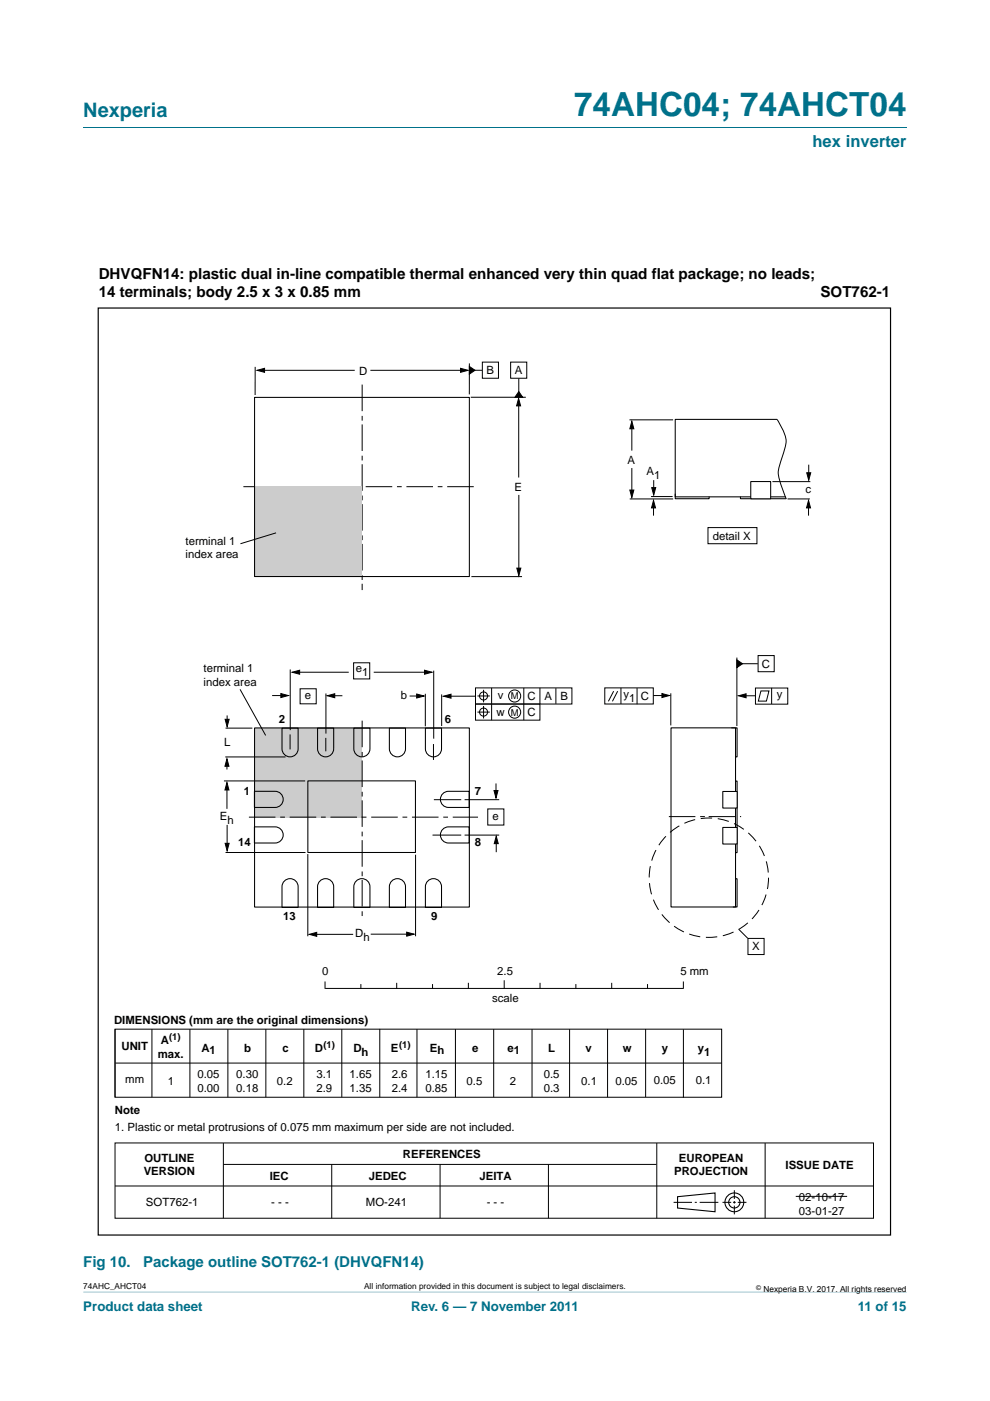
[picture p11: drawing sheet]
<svg xmlns="http://www.w3.org/2000/svg" width="210mm" height="297mm" viewBox="0 0 210 297" stroke-linecap="round" stroke-linejoin="round" font-family="sans-serif">
<path d="M17.7 273.9l174.6 .1z" fill="#00718a"/>
<path d="M17.7 27h174.6" fill="none" stroke="#00718a" stroke-width=".21"/>
<path d="M54 154.4h22.8v18.9h-22.8z" fill="#ccc"/>
<g fill="none" stroke="#000" stroke-width=".21">
<path d="M54.1 77.8v6M55.6 78.5h19.6M78.6 78.5h19.6M99.6 77l-.1 6.6M100.1 78.5h2.2M102.3 76.8h3.4v3.4h-3.4zM108.3 76.8h3.4v3.4h-3.4zM99.8 84.2h11.7M110 85.5v15.7M110 80.2v3.5M133.5 89h9.3M134 90.3v5.2"/>
<path d="M134 99.2v5.2M164.8 88.9l.8 1.3a5.7 5.7 0 0 1 .6 5.8l-.6 1.9a5.6 5.6 0 0 0 0 4.7l1.1 3.1M171.5 98.5v2.3M110 104.9v15.9M133.6 105.8h9.2M138.1 105.3h4.6M138.6 107.1v2.2M138.7 101.8v2.1M150.2 111.9h10.3v3.4h-10.3zM163.8 102.1h8.1M167 105.8h4.8M171.5 107.1v2.2"/>
<path d="M100 122.3h10.7M156.3 139.4v14.5M160.8 139h3.4v3.4h-3.4zM47.8 154.4h5.7M48.2 151.7v1.6M50.9 146.2l5.4 9.7M57.7 147.5h2.7M61.5 155.7v3.2M61.6 141.9v12.9M62.9 142.5h11.1M63.7 146h3.4v3.2h-3.4zM69.1 147v8.5"/>
<path d="M70.2 147.5h2.4M75 140.5h3.4v3.4h-3.4zM79.3 142.5h11M86.9 147.6h2.1M90.2 147.1v6.9M91.9 157.8v3.3M92 142.2v14.4M93.7 147.2v6.7M94.6 147.6h6.2M100.9 145.8h20.4v3.5h-20.4zM100.9 149.3h13.6v3.4h-13.6zM101.3 147.6h2.6"/>
<path d="M101.3 151h2.6M102.6 146.3v2.6M102.6 149.7v2.6M104.3 145.8v6.9M111.1 145.9v6.8M114.5 145.8v3.5M117.9 145.9v3.3M128.3 145.8h10.3v3.5h-10.3zM130.2 146.5l-1.2 2.2M131 146.5l-1.1 2.2M131.7 145.8v3.5M135.1 145.9v3.4"/>
<path d="M138.6 147.5h2.4M142.3 147v6.8M156.8 140.7h3.9M157.1 147.5h3.1M160.2 145.9h6.9v3.4h-6.9zM161.4 146.5h1.7l-.5 2.1h-1.8zM163.7 145.8v3.5M47.5 165.6h17.2M47.8 160.5h12.8M48.1 161.6v1.5M48.1 166.7v4.8M48.2 174.9v4.7"/>
<path d="M91.7 177.1h6.1M92 169.5h5.8M98.5 169.5h7.4M98.5 177.1h7.4M103.5 171.5h3.4v3.4h-3.4zM105.2 166.1v2.6M105.3 178.2v2.5M47.8 180.7h17M65.3 181.1v17.4M66.3 198.1h8.6M78.6 198.1h8.4M88.1 181.2v17.3"/>
<path d="M156.7 197l1.9 1.9M158.6 199h3.5v3.4h-3.5zM24.4 218.2v14.4M24.4 218.2h128.7v14.4h-128.7zM32.2 218.2v14.4M40.3 218.2v14.4M48.3 218.2v14.4M56.4 218.2v14.4M64.4 218.2v14.4M68.9 208.2v1.3M72.5 218.2v14.4M76.5 208.7v.8"/>
<path d="M80.6 218.2v14.4M84.1 208.5v1M88.4 218.2v14.4M91.7 208.7v.8M96.6 218.2v14.4M99.3 208.5v1M104.7 218.2v14.4M106.9 207.9v1.6M112.8 218.2v14.4M114.5 208.5v1M120.8 218.2v14.4M122.1 208.7v.8"/>
<path d="M128.9 218.2v14.4M129.7 208.5v1M136.9 218.2v14.4M137.3 208.7v.8M144.9 208.2v1.4h-75.9M145 218.3v14.4M24.5 225.4h128.6M24.4 242.3h160.9v16h-160.9zM24.4 251.5h160.9M47.4 242.4v15.9M47.4 246.9h91.8M70.4 246.9v11.4"/>
<path d="M93.3 246.9v11.4M116.3 246.9v11.4M139.3 242.4v15.9M142.9 254.9h3.9M147.4 254.9h.4M148.4 254.9h4M153.2 254.9h1.9M155.5 254.9h.5M155.8 252.4v1.8M155.8 254.7v.5M155.8 255.6v1.9M156.5 254.9h1.8"/>
<path d="M162.3 242.4v15.9"/>
<circle cx="102.6" cy="147.6" r=".86"/>
<circle cx="102.6" cy="151" r=".86"/>
<circle cx="109.2" cy="147.6" r="1.28"/>
<circle cx="109.2" cy="151" r="1.28"/>
<circle cx="76.7" cy="173.3" r="0"/>
</g>
<g fill="none" stroke="#000" stroke-width=".23">
<path d="M143.7 253.7l8-.8v4l-8-.8z"/>
<circle cx="155.8" cy="254.9" r="1.99"/>
<circle cx="155.8" cy="254.9" r="1.2"/>
</g>
<path d="M20.8 65.3h168.1v196.6h-168.1z" fill="none" stroke="#000" stroke-width=".25"/>
<g fill="#000" stroke="#000" stroke-width=".21">
<path d="M54.5 78.5l1.6-.4v.8zM97.7 78.1l1.6 .4-1.6 .4zM99.5 77.7l1.2 .8-1.2 .8zM110 83l.9 1.2h-1.7zM110 84.5l.4 1.6h-.8zM134 89.3l.4 1.6h-.8zM133.6 103.9h.8l-.4 1.6zM138.6 106.1l.4 1.6h-.8zM138.2 103.4h.9l-.4 1.6zM171.5 106.1l.4 1.6h-.8zM171.1 100.2h.9l-.5 1.6zM109.6 120.5h.9l-.5 1.5z"/>
<path d="M156.3 139.9l1.2 .8-1.2 .8zM47.7 152.5h.9l-.4 1.6zM59.6 147l1.6 .5-1.6 .4zM62 142.5l1.6-.4v.9zM69.4 147.5l1.6-.4v.8zM88.4 147.1l1.6 .5-1.6 .4zM90 142.1l1.6 .4-1.6 .5zM94.1 147.6l1.6-.4v.8zM140.4 147l1.6 .5-1.6 .4zM156.7 147.5l1.5-.4v.8zM47.7 178.8h.9l-.4 1.6zM48.1 160.9l.5 1.6h-.9z"/>
<path d="M48.1 165.9l.5 1.6h-.9zM104.8 167.6h.8l-.4 1.6zM105.3 177.3l.4 1.6h-.9zM65.6 198.1l1.6-.4v.8zM86.3 197.6l1.5 .5-1.5 .4z"/>
</g>
<path d="M51.6 103.2h49.4M52.8 173.2h48.6" fill="none" stroke="#000" stroke-width=".21" stroke-dasharray="5.6 1 1 1" stroke-linecap="butt"/>
<path d="M76.8 81.5v43.6M76.8 152.8v42M141.9 173.1h15.3" fill="none" stroke="#000" stroke-width=".21" stroke-dasharray="5.6 1 1 .8" stroke-linecap="butt"/>
<circle cx="150.3" cy="186.1" r="12.7" fill="none" stroke="#000" stroke-width=".21" stroke-dasharray="2.4 1.2" stroke-linecap="butt"/>
<path d="M54 154.3h45.6v38h-45.6z" fill="none" stroke="#000" stroke-width=".22"/>
<path d="M54 103.2h22.8v19.1h-22.8z" fill="#ccc"/>
<g fill="none" stroke="#000" stroke-width=".22">
<path d="M54 84.3h45.6v37.9h-45.6zM59.8 154.4h3.4v4.4a1.71 1.71 0 0 1-1.7 1.7 1.71 1.71 0 0 1-1.7-1.7zM67.4 154.4h3.4v4.4a1.71 1.71 0 0 1-1.7 1.7 1.71 1.71 0 0 1-1.7-1.7zM75 154.4h3.5v4.4a1.71 1.71 0 0 1-1.7 1.7 1.71 1.71 0 0 1-1.8-1.7zM82.6 154.4h3.4v4.4a1.71 1.71 0 0 1-1.7 1.7 1.71 1.71 0 0 1-1.7-1.7zM90.2 154.4h3.4v4.4a1.71 1.71 0 0 1-1.7 1.7 1.71 1.71 0 0 1-1.7-1.7zM142.3 154.3h13.7v38h-13.7zM155.2 154.3h1.1v6.2h-.3M54 167.8h4.4a1.71 1.71 0 0 1 1.7 1.7 1.71 1.71 0 0 1-1.7 1.7h-4.4zM54 175.3h4.4a1.71 1.71 0 0 1 1.7 1.7 1.71 1.71 0 0 1-1.7 1.7h-4.4zM65.3 165.6h22.8v15.1h-22.8zM93.9 168.3l.8-.5h.4h4.4v3.4h-4.4a1.71 1.71 0 0 1-1.6-1.1 1.71 1.71 0 0 1 .4-1.8z"/>
<path d="M93.9 175.8l.8-.4 .4-.1h4.4v3.4h-4.4a1.71 1.71 0 0 1-1.6-1 1.71 1.71 0 0 1 .4-1.9zM156 165.6h.3v15.2h-.3M60.3 186.8a1.71 1.71 0 0 1 1.9-.4 1.71 1.71 0 0 1 1 1.6v4.4h-3.4v-4.4l.1-.5zM67.9 186.8a1.71 1.71 0 0 1 1.8-.4 1.71 1.71 0 0 1 1.1 1.6v4.4h-3.4v-4.4v-.5zM75.5 186.8a1.71 1.71 0 0 1 1.9-.4 1.71 1.71 0 0 1 1.1 1.6v4.4h-3.5v-4.4l.1-.5zM83.1 186.8a1.71 1.71 0 0 1 1.9-.4 1.71 1.71 0 0 1 1 1.6v4.4h-3.4v-4.4v-.5zM90.7 186.8a1.71 1.71 0 0 1 1.9-.4 1.71 1.71 0 0 1 1 1.6v4.4h-3.4v-4.4l.1-.5zM156 186.3h.3v6h-.8"/>
</g>
<g fill="#fff" stroke="#000" stroke-width=".22">
<path d="M153.3 167.8h3.1v3.5h-3.1z"/>
<path d="M153.3 175.4h3.1v3.6h-3.1z"/>
</g>
<path d="M164.8 88.9h-21.6v16.4h23.4M143.2 104.8v.9h7.2v-.3M157 105.4v.3h9.7" fill="none" stroke="#000" stroke-width=".22"/>
<path d="M159.2 102.1h4.3v3.7h-4.3z" fill="#fff" stroke="#000" stroke-width=".22"/>
<path d="M58.6 113l-7.6 2.3M69.1 156.4v2.9M168.8 253.7h10.9" fill="none" stroke="#000" stroke-width=".21"/>
<text font-size="7" fill="#00718a" x="121.8" y="24.6">74AHC04; 74AHCT04</text>
<text font-size="4.2" fill="#00718a" x="17.7" y="24.9">Nexperia</text>
<text font-size="3.5" fill="#00718a" x="172.3" y="31.1">hex inverter</text>
<g font-size="3.2">
<text x="20.9" y="59.1">DHVQFN14: plastic dual in-line compatible thermal enhanced very thin quad flat package; no leads;</text>
<text x="20.9" y="63">14 terminals; body 2.5 x 3 x 0.85 mm</text>
<text x="174" y="62.9">SOT762-1</text>
</g>
<g font-size="3.2" fill="#00718a">
<text x="17.7" y="268.6">Fig 10.</text>
<text x="30.4" y="268.6">Package outline SOT762-1 (DHVQFN14)</text>
</g>
<g font-size="2.8" fill="#00718a">
<text x="17.7" y="277.9">Product data sheet</text>
<text x="87.2" y="277.9">Rev. 6 — 7 November 2011</text>
<text x="182" y="277.9">11 of 15</text>
</g>
<g font-size="2.4">
<text x="76.2" y="79.6">D</text>
<text x="103.2" y="79.3">B</text>
<text x="109.2" y="79.3">A</text>
<text x="133.1" y="98.4">A</text>
<text x="137.1" y="100.8">A</text>
<text x="138.7" y="101.6">1</text>
<text x="109.2" y="104">E</text>
<text x="170.9" y="104.6">c</text>
<text x="39.4" y="115.5">terminal 1</text>
<text x="39.4" y="118.4">index area</text>
<text x="151.2" y="114.4">detail X</text>
<text x="43.2" y="142.5">terminal 1</text>
<text x="75.5" y="142.6">e</text>
<text x="76.8" y="143.4">1</text>
<text x="161.6" y="141.6">C</text>
<text x="43.2" y="145.4">index area</text>
<text x="64.7" y="148.2">e</text>
<text x="85.1" y="148.3">b</text>
<text x="105.6" y="148.3">v</text>
<text x="111.9" y="148.4">C</text>
<text x="115.5" y="148.4">A</text>
<text x="118.9" y="148.4">B</text>
<text x="132.2" y="147.9">y</text>
<text x="133.4" y="148.7">1</text>
<text x="135.9" y="148.4">C</text>
<text x="164.8" y="147.9">y</text>
<text x="59.2" y="153.3">2</text>
<text x="94.3" y="153.3">6</text>
<text x="105.3" y="151.7">w</text>
<text x="111.9" y="151.8">C</text>
<text x="47.5" y="158.2">L</text>
<text x="46.6" y="173.9">E</text>
<text x="51.7" y="168.5">1</text>
<text x="100.7" y="168.6">7</text>
<text x="104.5" y="173.9">e</text>
<text x="48.3" y="174.7">h</text>
<text x="50.5" y="179.3">14</text>
<text x="100.7" y="179.4">8</text>
<text x="60" y="195.1">13</text>
<text x="91.5" y="195.1">9</text>
<text x="75.4" y="198.7">D</text>
<text x="77.1" y="199.5">h</text>
<text x="159.5" y="201.5">X</text>
<text x="68.3" y="206.7">0</text>
<text x="105.5" y="206.7">2.5</text>
<text x="144.3" y="206.7">5 mm</text>
<text x="104.4" y="212.5">scale</text>
<text x="24.2" y="217">DIMENSIONS (mm are the original dimensions)</text>
<text x="34.1" y="221.3">A</text>
<text x="25.8" y="222.7">UNIT</text>
<text x="33.5" y="224.3">max.</text>
<text x="42.7" y="222.9">A</text>
<text x="44.5" y="223.6">1</text>
<text x="51.8" y="223">b</text>
<text x="59.9" y="222.9">c</text>
<text x="66.7" y="223.1">D</text>
<text x="75" y="223.1">D</text>
<text x="76.7" y="223.9">h</text>
<text x="82.9" y="223.1">E</text>
<text x="91.2" y="223">E</text>
<text x="92.8" y="223.6">h</text>
<text x="100.1" y="222.9">e</text>
<text x="107.6" y="223">e1</text>
<text x="116.3" y="223.1">L</text>
<text x="124.2" y="223.1">v</text>
<text x="132.1" y="223.1">w</text>
<text x="140.4" y="222.9">y</text>
<text x="148" y="223.1">y</text>
<text x="149.3" y="223.9">1</text>
<text x="26.6" y="229.7">mm</text>
<text x="35.6" y="230">1</text>
<text x="41.9" y="228.5">0.05</text>
<text x="41.9" y="231.4">0.00</text>
<text x="50.1" y="228.5">0.30</text>
<text x="50.1" y="231.4">0.18</text>
<text x="58.7" y="230">0.2</text>
<text x="67.1" y="228.5">3.1</text>
<text x="67.1" y="231.4">2.9</text>
<text x="74.1" y="228.5">1.65</text>
<text x="74.1" y="231.4">1.35</text>
<text x="83.1" y="228.5">2.6</text>
<text x="83.1" y="231.4">2.4</text>
<text x="90.2" y="228.5">1.15</text>
<text x="90.2" y="231.4">0.85</text>
<text x="99" y="230">0.5</text>
<text x="108.2" y="230">2</text>
<text x="115.3" y="228.5">0.5</text>
<text x="115.3" y="231.4">0.3</text>
<text x="123.3" y="230">0.1</text>
<text x="130.5" y="230">0.05</text>
<text x="138.6" y="229.9">0.05</text>
<text x="147.6" y="229.9">0.1</text>
<text x="24.4" y="236.2">Note</text>
<text x="24.4" y="239.8">1. Plastic or metal protrusions of 0.075 mm maximum per side are not included.</text>
<text x="85.5" y="245.6">REFERENCES</text>
<text x="30.5" y="249.2">VERSION</text>
<text x="30.6" y="246.3">OUTLINE</text>
<text x="57.2" y="250.1">IEC</text>
<text x="78.2" y="250.1">JEDEC</text>
<text x="101.7" y="250.1">JEITA</text>
<text x="143" y="249.2">PROJECTION</text>
<text x="144" y="246.3">EUROPEAN</text>
<text x="166.6" y="247.8">ISSUE DATE</text>
<text x="31" y="255.7">SOT762-1</text>
<text x="57.5" y="255.7">- - -</text>
<text x="77.6" y="255.7">MO-241</text>
<text x="103.2" y="255.7">- - -</text>
<text x="169.5" y="254.6">02-10-17</text>
<text x="169.5" y="257.5">03-01-27</text>
</g>
<g font-size="2">
<text x="108.4" y="148.3">M</text>
<text x="108.4" y="151.7">M</text>
<text x="35.9" y="220.5">(1)</text>
<text x="68.6" y="222.1">(1)</text>
<text x="84.6" y="222.1">(1)</text>
</g>
<g font-size="1.8">
<text x="17.7" y="273.3">74AHC_AHCT04</text>
<text x="77.2" y="273.3">All information provided in this document is subject to legal disclaimers.</text>
<text x="161.9" y="273.9">Nexperia B.V. 2017. All rights reserved</text>
</g>
<text font-size="1.4" x="160.4" y="273.4">©</text>
</svg>
